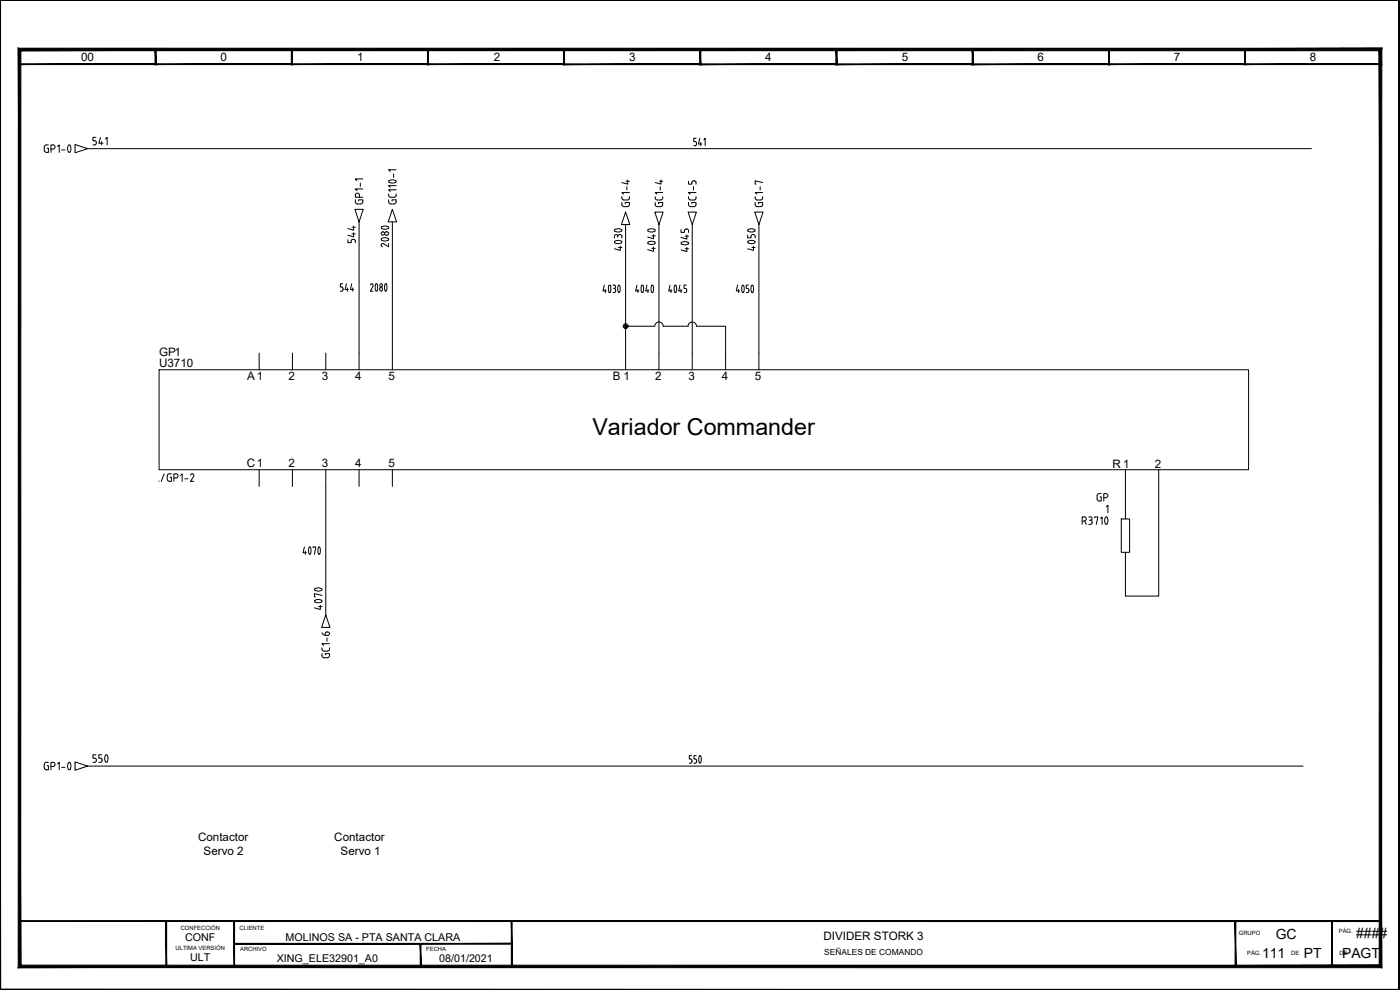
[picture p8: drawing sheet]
<svg xmlns="http://www.w3.org/2000/svg" width="420mm" height="297mm" viewBox="0 0 420 297" stroke-linecap="round" stroke-linejoin="round" font-family="sans-serif">
<g fill="none" stroke="#000" stroke-width=".3">
<path d="M0 .1v296.9h420M13.9 43.5h.6M13.9 43.5l-.6 .3v1.5l.4 .4h.8v-1.2h-.3M15.9 43.5h-.6v2.2M15.9 43.5a.62 .62 0 0 1 .6 .6 .62 .62 0 0 1-.6 .6h-.6M17.3 44l.5-.5v2.2M18.5 45h1M20.5 43.6l.2-.1a1.31 1.31 0 0 1 .2 2.2 1.27 1.27 0 0 1-.4-2.1zM22.5 43.4l3.8 1.2-3.8 1.3zM26.3 44.6h367.3M116.6 58.2v.4M116.6 60v.6"/>
<path d="M116.6 58.6l.6 .6 1.4-.1 .3-.5M116.8 54.2a1.32 1.32 0 0 1 2.1 .4 1.62 1.62 0 0 1-2.3-.2zM118.1 52.2v1M118.9 56.9h-2.3l.5 .5M118.9 55.7h-2.3l.5 .5M118.9 50.9h-2.3l.5 .5M118.9 58.2v.4M206.6 59a.75 .75 0 0 0 .6 1l1.4-.1 .3-.9M206.6 54.4v.9h1v-.5M208.1 56v1M208.4 54.3h-.5l-.3 .5M208.4 54.3l.4 .2 .1 .8"/>
<path d="M208.9 57.8h-2.3l.5 .5M208.9 41.5h-.7v1h.6l.2 .7-.2 .4-.6 .1M210 41.5l-.4 1.7h1M210.3 42.7v1M211.2 42l.4-.5v2.2M106.5 62.8h2.5l-1.2 3.8zM107.8 66.6v44.3M116.6 60.6l.2 .4 .5 .2M117.6 60.3v-.3h1.3l-.1 .8-.5 .4M117.8 66.6v44.3M187.7 67.4v43.5M197.8 67.4v43.5"/>
<path d="M204.4 68.9v.8h1v-.5M204.5 72.7a1.32 1.32 0 0 1 2.1 .4 1.62 1.62 0 0 1-2.2-.1zM205.4 69.2l.5-.5a.57 .57 0 0 1 .8 .5l-.1 .5M205.6 74.6h1M205.6 70.9h1M206.1 74.2v1.3l-1.7-.5M206.1 70.5v1.2l-1.7-.5M206.5 63.6h2.5l-1.2 3.8zM206.6 60.8l.1 .8 .6 .4M207.6 61.1v-.3h1.3l-.1 .8-.3 .4h-1.2M207.8 67.4v43.5M227.8 67.4v43.5"/>
<path d="M0 80.4h.1M187.7 97.9h8.8M196.5 97.9a1.26 1.26 0 0 1 1.3-1.3 1.26 1.26 0 0 1 1.2 1.3M199 97.9h7.5M202.5 85.7l.1-.1a1.44 1.44 0 0 1 .2 2.2l-.3-.1M204.1 85.5l-.4 1.8h1M204.4 86.8v1M206 85.5h-.7v1l.6 .1 .2 .7M206.1 87.3l-.2 .4-.6 .1M206.5 97.9a1.26 1.26 0 0 1 1.3-1.3 1.26 1.26 0 0 1 1.2 1.3M209 97.9h8.8v13M47.8 110.9h326.9v30h-326.9z"/>
<path d="M77.8 105.9v5M87.8 105.9v5M97.8 105.9v5M0 147h.1M52.2 143.4h.6M52.8 143.4a.61 .61 0 0 0 .6-.6 .61 .61 0 0 0-.6-.6h-.6v2.2M54.2 142.7l.5-.5v2.2M55.4 143.7h1M57.2 142.5a.5 .5 0 0 1 .7-.3 .5 .5 0 0 1 .2 .7M58.1 142.9l-.9 1.5h1M77.8 140.9v5.1M87.8 140.9v5.1"/>
<path d="M97.8 140.9v43.6M107.8 140.9v5.1M117.8 140.9v5.1M324.8 156.3h.6a.61 .61 0 0 0 .6-.6 .61 .61 0 0 0-.6-.6h-.6v2.2M325.5 156.3l.5 1M326.7 155.1h.6a.5 .5 0 0 1 .5 .5 .5 .5 0 0 1-.5 .5M327 156.1h.3M327.3 156.1l.5 .5M327.7 156.6v.2M327.8 156.8l-.3 .4-.8 .1M328.5 155.3v-.2h1l-.5 2.2M330.2 155.6l.6-.5v2.2"/>
<path d="M331.8 155.2l.1-.1a1.31 1.31 0 0 1 .2 2.2 1.29 1.29 0 0 1-.3-2.1zM332 152.1l.5-.5v2.2M336.5 155.7h2.5v10h-2.5zM337.8 140.9v14.8M347.7 140.9v37.9h-9.9v-13.1M97.8 184.5l1.2 3.7h-2.5zM0 229.9h.1M13.9 228.7h.6M13.9 228.7l-.6 .4v1.5l.4 .3 .8 .1v-1.3h-.3M15.9 228.7h-.6v2.3M15.9 228.7a.62 .62 0 0 1 .6 .6 .62 .62 0 0 1-.6 .7h-.6M17.3 229.2l.5-.5v2.3"/>
<path d="M18.5 230.2h1M20.5 228.8l.2-.1a1.31 1.31 0 0 1 .2 2.2 1.27 1.27 0 0 1-.4-2.1zM22.5 228.6l3.8 1.3-3.8 1.2zM26.3 229.9h364.8M5.8 276.4h44.1v13.6h-44.1z"/>
<circle cx="187.8" cy="97.9" r=".73"/>
<circle cx="187.8" cy="97.9" r=".46"/>
<circle cx="187.8" cy="97.9" r=".22"/>
</g>
<g fill="#000" stroke="#000" stroke-width=".3">
<path d="M0 .1h419.9zM0 .1h419.9z"/>
<path d="M5.7 19.4h41.1l-.2-.3zM5.9 19.1h40.7l-40.9 .3zM5.7 14.7v4.7l.2-.3zM5.7 14.7l.2 .3v4.1zM5.7 14.7l.2 .3 40.9-.3zM5.9 15l40.9-.3-.2 .3zM46.8 14.7l-.2 .3 .2 4.4zM46.6 15l.2 4.4-.2-.3z"/>
<path d="M46.6 19.4h41.1l-.2-.3zM46.6 19.4l.2-.3h40.7zM46.6 14.7v4.7l.2-.3zM46.6 14.7l.2 .3v4.1zM46.6 14.7l.2 .3 40.9-.3zM46.8 15l40.9-.3-.2 .3zM87.7 14.7l-.2 .3 .2 4.4zM87.5 15l.2 4.4-.2-.3z"/>
<path d="M87.5 19.4h41.1l-.2-.3zM87.7 19.1h40.7l-40.9 .3zM87.5 14.7v4.7l.2-.3zM87.5 14.7l.2 .3v4.1zM87.5 14.7l.2 .3 40.9-.3zM87.7 15l40.9-.3-.2 .3zM128.6 14.7l-.2 .3 .2 4.4zM128.4 15l.2 4.4-.2-.3z"/>
<path d="M128.3 19.4h41.1l-.2-.3zM128.5 19.1h40.7l-40.9 .3zM128.3 14.7v4.7l.2-.3zM128.3 14.7l.2 .3v4.1zM128.3 14.7l.2 .3 40.9-.3zM128.5 15l40.9-.3-.2 .3zM169.4 14.7l-.2 .3 .2 4.4zM169.2 15l.2 4.4-.2-.3z"/>
<path d="M169.2 19.4h41.1l-.2-.2zM169.2 19.4l.2-.2h40.7zM169.2 14.7v4.7l.2-.2zM169.2 14.7l.2 .3v4.2zM169.2 14.7l.2 .3 40.9-.3zM169.4 15l40.9-.3-.2 .3zM210.3 14.7l-.2 .3 .2 4.4zM210.1 15l.2 4.4-.2-.2z"/>
<path d="M210 19.4h41.2l-.3-.2zM210.3 19.2h40.6l-40.9 .2zM210 14.7v4.7l.3-.2zM210 14.7l.3 .3v4.2zM210 14.7l.3 .3 40.9-.3zM210.3 15l40.9-.3-.3 .3zM251.2 14.7l-.3 .3 .3 4.4zM250.9 15l.3 4.4-.3-.2z"/>
<path d="M250.9 19.4h41.2l-.3-.2zM250.9 19.4l.3-.2h40.6zM250.9 14.7v4.7l.3-.2zM250.9 14.7l.3 .3v4.2zM250.9 14.7l.3 .3 40.9-.3zM251.2 15l40.9-.3-.3 .3zM292.1 14.7l-.3 .3 .3 4.4zM291.8 15l.3 4.4-.3-.2z"/>
<path d="M291.8 19.4h41.1l-.2-.2zM291.8 19.4l.2-.2h40.7zM291.8 14.7v4.7l.2-.2zM291.8 14.7l.2 .3v4.2zM291.8 14.7l.2 .3 40.9-.3zM292 15l40.9-.3-.2 .3zM332.9 14.7l-.2 .3 .2 4.4zM332.7 15l.2 4.4-.2-.2z"/>
<path d="M332.7 19.4h41.1l-.2-.3zM332.9 19.1h40.7l-40.9 .3zM332.7 14.7v4.7l.2-.3zM332.7 14.7l.2 .3v4.1zM332.7 14.7l.2 .3 40.9-.3zM332.9 15l40.9-.3-.2 .3zM373.8 14.7l-.2 .3 .2 4.4zM373.6 15l.2 4.4-.2-.3z"/>
<path d="M373.5 19.4h41.1l-.2-.3zM373.5 19.4l.2-.3h40.7zM373.5 14.7v4.7l.2-.3zM373.5 14.7l.2 .3v4.1zM373.5 14.7l.2 .3 40.9-.3zM373.7 15l40.9-.3-.2 .3zM414.6 14.7l-.2 .3 .2 4.4zM414.4 15l.2 4.4-.2-.3z"/>
<path d="M419.9 .1v296.7zM419.9 .1l.1 296.8zM419.9 .1l.1 296.8z"/>
<path d="M5.8 276.3v.2l408.5-.2zM5.8 276.5l408.5-.2v.2z"/>
<path d="M0 .1v296.9l.2-.2zM0 .1h.2v296.7z"/>
<path d="M5.5 290.3l408.4-.7h-407.7zM5.5 290.3l408.4-.7 .8 .8zM413.9 15.2v274.4l.8 .8zM413.9 15.2l.8-.7v275.9zM6.3 15.2h407.6l.8-.7zM5.5 14.5h409.2l-408.4 .7zM5.5 14.5l.7 275.1 .1-274.4zM5.5 14.5l.7 275.1-.7 .7z"/>
<path d="M49.8 276.4v13.6h.2zM49.8 276.4h.2v13.6z"/>
<path d="M70.2 276.4v13.6h.2zM70.2 276.4h.2v13.6z"/>
<path d="M70.3 283v.3l83.3-.3zM70.3 283.3l83.3-.3v.3z"/>
<path d="M126.1 283.2v6.8h.2zM126.1 283.2h.2v6.8z"/>
<path d="M153.5 276.4v13.7h.2zM153.5 276.4h.2v13.7z"/>
<path d="M370.7 276.4v13.6h.2zM370.7 276.4h.2v13.6z"/>
<path d="M399.7 276.4v13.6h.2zM399.7 276.4h.2v13.6z"/>
<path d="M.2 296.8l419.8 .1zM.2 296.8l419.8 .1-420 .1zM0 297l420-.1zM0 297h420z"/>
</g>
<g font-size="7.9">
<text x="118.5" y="76.9" transform="rotate(-90 118.5 76.9)">2080</text>
<text x="188.4" y="77.6" transform="rotate(-90 188.4 77.6)">4030</text>
<text x="198.6" y="78" transform="rotate(-90 198.6 78)">4040</text>
<text x="228.6" y="77.6" transform="rotate(-90 228.6 77.6)">4050</text>
<text x="98.4" y="185.2" transform="rotate(-90 98.4 185.2)">4070</text>
<text x="26.8" y="231.1">550</text>
</g>
<g font-size="7.1">
<text x="108.3" y="89.3">2080</text>
<text x="178.5" y="89.6">4030</text>
<text x="188" y="89.6">4040</text>
<text x="218.4" y="89.6">4050</text>
<text x="88.2" y="168.3">4070</text>
</g>
<text font-size="7" x="177.8" y="130.4">Variador Commander</text>
<text font-size="6.6" x="205.3" y="230.7">550</text>
<g font-size="5.7">
<text x="26.8" y="44.8">541</text>
<text x="107.6" y="74.1" transform="rotate(-90 107.6 74.1)">544</text>
<text x="328.1" y="151.7">GP</text>
<text x="99.8" y="198.6" transform="rotate(-90 99.8 198.6)">GC1-6</text>
</g>
<g font-size="5.3">
<text x="109.7" y="62.4" transform="rotate(-90 109.7 62.4)">GP1-1</text>
<text x="189.8" y="63.1" transform="rotate(-90 189.8 63.1)">GC1-4</text>
<text x="199.7" y="63.1" transform="rotate(-90 199.7 63.1)">GC1-4</text>
<text x="229.7" y="63.1" transform="rotate(-90 229.7 63.1)">GC1-7</text>
<text x="100.9" y="88.5">544</text>
</g>
<text font-size="4.4" x="50.1" y="145.7" transform="rotate(-90 50.1 145.7)">./</text>
<g font-size="4.2">
<text x="382.9" y="281.6">GC</text>
<text x="407" y="281.3">####</text>
<text x="378.8" y="287.5">111</text>
<text x="391.3" y="287.5">PT</text>
<text x="402.8" y="287.5">PAGT</text>
</g>
<g font-size="3.5">
<text x="24.3" y="18.4">00</text>
<text x="66.2" y="18.4">0</text>
<text x="107.2" y="18.4">1</text>
<text x="148.2" y="18.4">2</text>
<text x="188.8" y="18.4">3</text>
<text x="229.7" y="18.4">4</text>
<text x="270.6" y="18.4">5</text>
<text x="311.4" y="18.4">6</text>
<text x="352.3" y="18.4">7</text>
<text x="393.1" y="18.4">8</text>
<text x="47.8" y="106.8">GP1</text>
<text x="47.8" y="110.1">U3710</text>
<text x="74.2" y="114.1">A1</text>
<text x="86.6" y="114.1">2</text>
<text x="96.6" y="114.1">3</text>
<text x="106.6" y="114.1">4</text>
<text x="116.6" y="114.1">5</text>
<text x="184" y="114.1">B 1</text>
<text x="196.6" y="114.1">2</text>
<text x="206.6" y="114.1">3</text>
<text x="216.6" y="114.1">4</text>
<text x="226.6" y="114.1">5</text>
<text x="74" y="140.1">C1</text>
<text x="86.6" y="140.1">2</text>
<text x="96.6" y="140.1">3</text>
<text x="106.6" y="140.1">4</text>
<text x="116.6" y="140.1">5</text>
<text x="333.9" y="140.3">R 1</text>
<text x="346.6" y="140.3">2</text>
<text x="59.4" y="252.4">Contactor</text>
<text x="61.1" y="256.6">Servo 2</text>
<text x="100.3" y="252.4">Contactor</text>
<text x="102.2" y="256.6">Servo 1</text>
<text x="247.1" y="282.1">DIVIDER STORK 3</text>
</g>
<g font-size="3.2">
<text x="55.5" y="282.3">CONF</text>
<text x="85.7" y="282.3">MOLINOS SA - PTA SANTA CLARA</text>
<text x="57" y="288.3">ULT</text>
<text x="83" y="288.6">XING_ELE32901_A0</text>
<text x="131.8" y="288.6">08/01/2021</text>
</g>
<text font-size="2.5" x="247.4" y="286.6">SEÑALES DE COMANDO</text>
<g font-size="1.8">
<text x="54.2" y="279">CONFECCIÓN</text>
<text x="71.9" y="279">CLIENTE</text>
<text x="371.8" y="280.6">GRUPO</text>
<text x="401.8" y="279.8">PÁG.</text>
<text x="52.7" y="285">ULTIMA VERSIÓN</text>
<text x="72.1" y="285.3">ARCHIVO</text>
<text x="127.9" y="285.3">FECHA</text>
<text x="374.3" y="286.6">PÁG.</text>
<text x="387.5" y="286.6">DE</text>
<text x="402" y="286.6">DE</text>
</g>
</svg>
